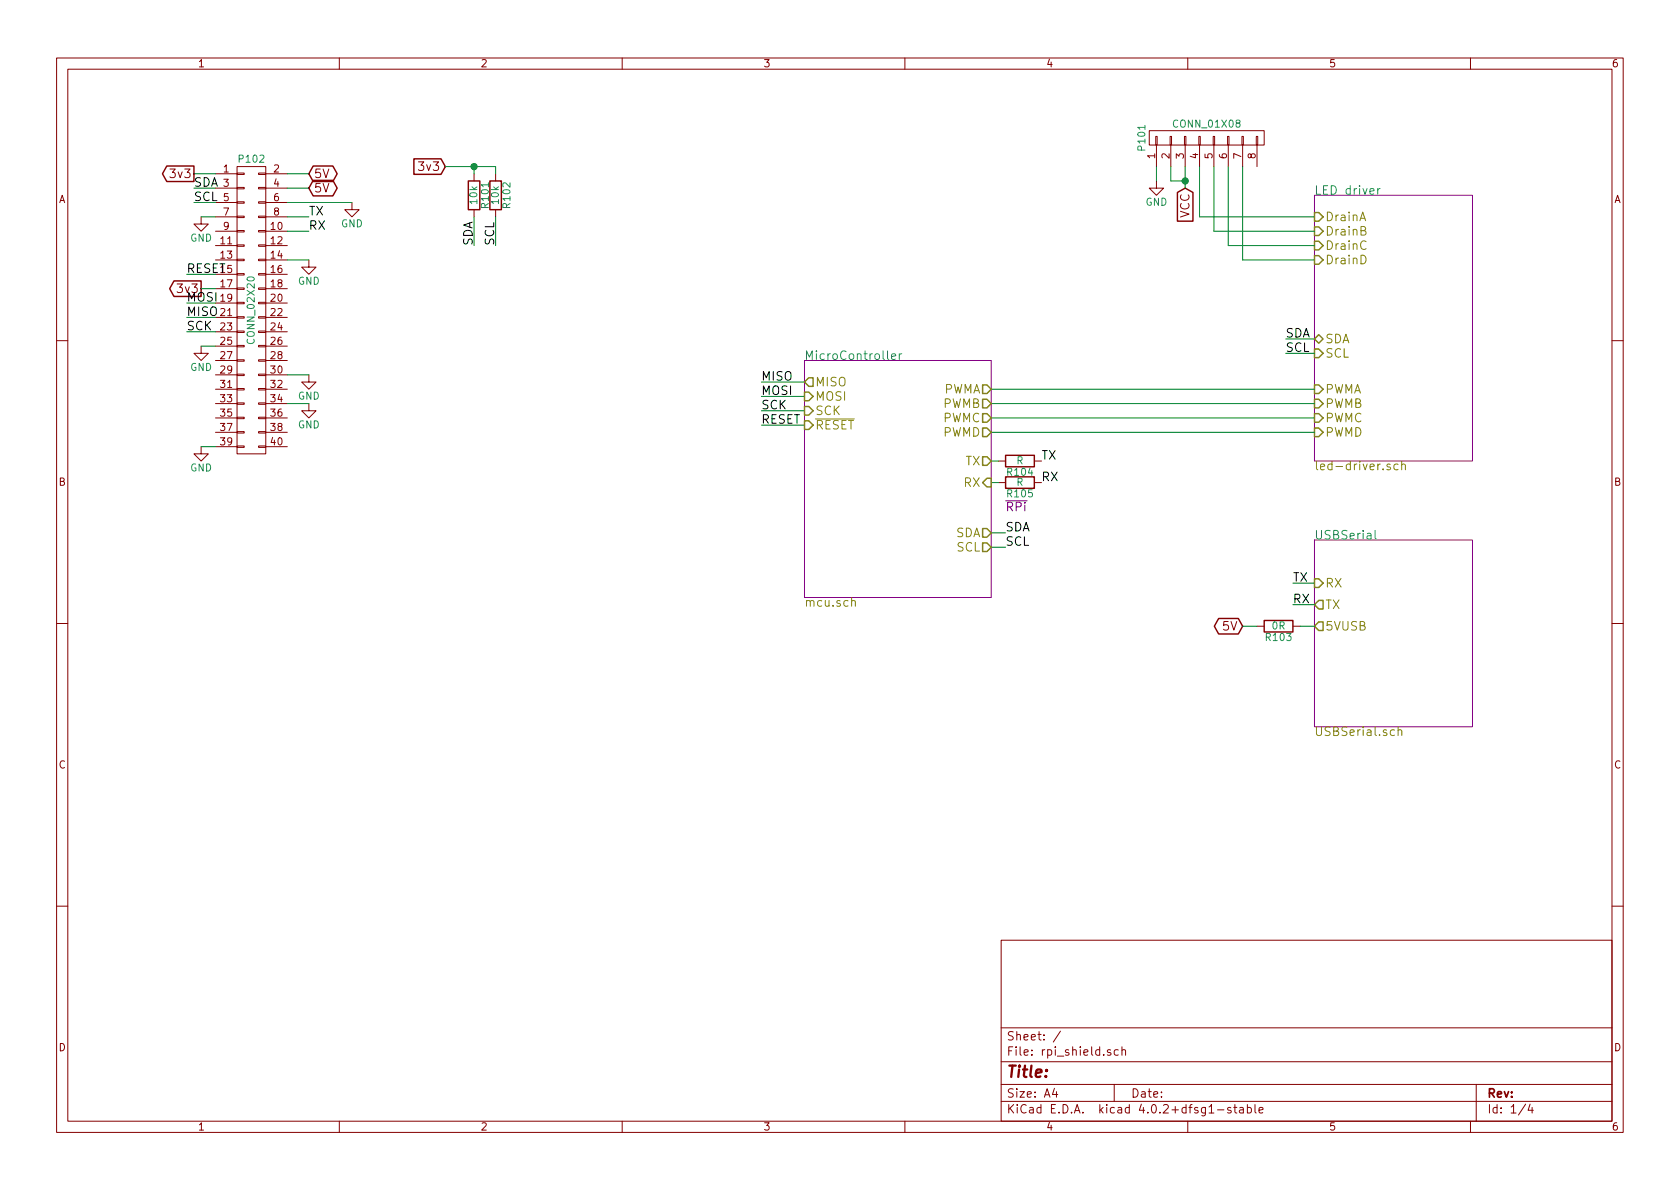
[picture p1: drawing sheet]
EESchema Schematic File Version 2
LIBS:rpi_shield-rescue
LIBS:power
LIBS:device
LIBS:transistors
LIBS:conn
LIBS:linear
LIBS:regul
LIBS:74xx
LIBS:cmos4000
LIBS:adc-dac
LIBS:memory
LIBS:xilinx
LIBS:microcontrollers
LIBS:dsp
LIBS:microchip
LIBS:analog_switches
LIBS:motorola
LIBS:texas
LIBS:intel
LIBS:audio
LIBS:interface
LIBS:digital-audio
LIBS:philips
LIBS:display
LIBS:cypress
LIBS:siliconi
LIBS:opto
LIBS:atmel
LIBS:contrib
LIBS:valves
LIBS:netl
LIBS:rpi_shield-cache
EELAYER 25 0
EELAYER END
$Descr A4 11693 8268
encoding utf-8
Sheet 1 4
Title ""
Date ""
Rev ""
Comp ""
Comment1 ""
Comment2 ""
Comment3 ""
Comment4 ""
$EndDescr
$Comp
L CONN_02X20 P102
U 1 1
P 1750 2150
F 0 "P102" H 1750 3200 50  0000 C CNN
F 1 "CONN_02X20" V 1750 2150 50  0000 C CNN
F 2 "Pin_Headers:Pin_Header_Straight_2x20" H 1750 1200 60  0001 C CNN
F 3 "" H 1750 1200 60  0000 C CNN
	1    1750 2150
	1    0    0    -1  
$EndComp
Text GLabel 1350 1200 0    60   Output ~ 0
3v3
Text GLabel 2150 1200 2    60   BiDi ~ 0
5V
Text GLabel 2150 1300 2    60   BiDi ~ 0
5V
Wire Wire Line
	2150 1300 2000 1300
Wire Wire Line
	2000 1200 2150 1200
Wire Wire Line
	1500 1200 1350 1200
$Comp
L GND #PWR01
U 1 1
P 2450 1400
F 0 "#PWR01" H 2450 1150 50  0001 C CNN
F 1 "GND" H 2450 1250 50  0000 C CNN
F 2 "" H 2450 1400 60  0000 C CNN
F 3 "" H 2450 1400 60  0000 C CNN
	1    2450 1400
	1    0    0    -1  
$EndComp
$Comp
L GND #PWR02
U 1 1
P 1400 1500
F 0 "#PWR02" H 1400 1250 50  0001 C CNN
F 1 "GND" H 1400 1350 50  0000 C CNN
F 2 "" H 1400 1500 60  0000 C CNN
F 3 "" H 1400 1500 60  0000 C CNN
	1    1400 1500
	1    0    0    -1  
$EndComp
Wire Wire Line
	1500 1500 1400 1500
Wire Wire Line
	2450 1400 2000 1400
$Comp
L GND #PWR03
U 1 1
P 2150 1800
F 0 "#PWR03" H 2150 1550 50  0001 C CNN
F 1 "GND" H 2150 1650 50  0000 C CNN
F 2 "" H 2150 1800 60  0000 C CNN
F 3 "" H 2150 1800 60  0000 C CNN
	1    2150 1800
	1    0    0    -1  
$EndComp
Wire Wire Line
	2150 1800 2000 1800
$Comp
L GND #PWR04
U 1 1
P 2150 2600
F 0 "#PWR04" H 2150 2350 50  0001 C CNN
F 1 "GND" H 2150 2450 50  0000 C CNN
F 2 "" H 2150 2600 60  0000 C CNN
F 3 "" H 2150 2600 60  0000 C CNN
	1    2150 2600
	1    0    0    -1  
$EndComp
Wire Wire Line
	2150 2600 2000 2600
$Comp
L GND #PWR05
U 1 1
P 2150 2800
F 0 "#PWR05" H 2150 2550 50  0001 C CNN
F 1 "GND" H 2150 2650 50  0000 C CNN
F 2 "" H 2150 2800 60  0000 C CNN
F 3 "" H 2150 2800 60  0000 C CNN
	1    2150 2800
	1    0    0    -1  
$EndComp
Wire Wire Line
	2150 2800 2000 2800
$Comp
L GND #PWR06
U 1 1
P 1400 3100
F 0 "#PWR06" H 1400 2850 50  0001 C CNN
F 1 "GND" H 1400 2950 50  0000 C CNN
F 2 "" H 1400 3100 60  0000 C CNN
F 3 "" H 1400 3100 60  0000 C CNN
	1    1400 3100
	1    0    0    -1  
$EndComp
Wire Wire Line
	1500 3100 1400 3100
$Comp
L GND #PWR07
U 1 1
P 1400 2400
F 0 "#PWR07" H 1400 2150 50  0001 C CNN
F 1 "GND" H 1400 2250 50  0000 C CNN
F 2 "" H 1400 2400 60  0000 C CNN
F 3 "" H 1400 2400 60  0000 C CNN
	1    1400 2400
	1    0    0    -1  
$EndComp
Wire Wire Line
	1500 2400 1400 2400
Text GLabel 1400 2000 0    60   Output ~ 0
3v3
Wire Wire Line
	1500 2000 1400 2000
Wire Wire Line
	1500 2300 1300 2300
Wire Wire Line
	1300 2200 1500 2200
Wire Wire Line
	1500 2100 1300 2100
Wire Wire Line
	1500 1900 1300 1900
$Sheet
S 9150 1350 1100 1850
U 566DAEE5
F0 "LED driver" 60
F1 "led-driver.sch" 60
F2 "SDA" B L 9150 2350 60 
F3 "SCL" I L 9150 2450 60 
F4 "DrainA" I L 9150 1500 60 
F5 "DrainB" I L 9150 1600 60 
F6 "DrainC" I L 9150 1700 60 
F7 "DrainD" I L 9150 1800 60 
F8 "PWMB" I L 9150 2800 60 
F9 "PWMA" I L 9150 2700 60 
F10 "PWMC" I L 9150 2900 60 
F11 "PWMD" I L 9150 3000 60 
$EndSheet
Wire Wire Line
	1500 1400 1350 1400
Wire Wire Line
	1350 1300 1500 1300
Wire Wire Line
	8950 2350 9150 2350
$Sheet
S 9150 3750 1100 1300
U 56ACA693
F0 "USBSerial" 60
F1 "USBSerial.sch" 60
F2 "TX" O L 9150 4200 60 
F3 "RX" I L 9150 4050 60 
F4 "5VUSB" O L 9150 4350 60 
$EndSheet
Wire Wire Line
	2000 1500 2150 1500
Wire Wire Line
	2150 1600 2000 1600
Wire Wire Line
	9150 4200 9000 4200
Wire Wire Line
	9000 4050 9150 4050
Text Label 2150 1500 0    60   ~ 0
TX
Text Label 2150 1600 0    60   ~ 0
RX
Text Label 9000 4050 0    60   ~ 0
TX
Text Label 9000 4200 0    60   ~ 0
RX
Text Label 1350 1300 0    60   ~ 0
SDA
Text Label 1350 1400 0    60   ~ 0
SCL
Text Label 8950 2350 0    60   ~ 0
SDA
Text Label 8950 2450 0    60   ~ 0
SCL
Text GLabel 8650 4350 0    60   BiDi ~ 0
5V
$Comp
L R R103
U 1 1
P 8900 4350
F 0 "R103" V 8980 4350 50  0000 C CNN
F 1 "0R" V 8900 4350 50  0000 C CNN
F 2 "netl:SMD_0603" V 8830 4350 30  0001 C CNN
F 3 "" H 8900 4350 30  0000 C CNN
	1    8900 4350
	0    1    1    0   
$EndComp
Wire Wire Line
	8650 4350 8750 4350
Wire Wire Line
	9050 4350 9150 4350
$Comp
L CONN_01X08 P101
U 1 1
P 8400 950
F 0 "P101" H 8400 1400 50  0000 C CNN
F 1 "CONN_01X08" V 8500 950 50  0000 C CNN
F 2 "Pin_Headers:Pin_Header_Straight_1x08" H 8400 950 60  0001 C CNN
F 3 "" H 8400 950 60  0000 C CNN
	1    8400 950 
	0    -1   -1   0   
$EndComp
$Comp
L GND #PWR08
U 1 1
P 8050 1250
F 0 "#PWR08" H 8050 1000 50  0001 C CNN
F 1 "GND" H 8050 1100 50  0000 C CNN
F 2 "" H 8050 1250 60  0000 C CNN
F 3 "" H 8050 1250 60  0000 C CNN
	1    8050 1250
	1    0    0    -1  
$EndComp
Text GLabel 8250 1300 3    60   Input ~ 0
VCC
Wire Wire Line
	8250 1150 8250 1300
Wire Wire Line
	8150 1150 8150 1250
Wire Wire Line
	8150 1250 8250 1250
Connection ~ 8250 1250
Wire Wire Line
	8050 1250 8050 1150
Wire Wire Line
	8350 1150 8350 1500
Wire Wire Line
	8350 1500 9150 1500
Wire Wire Line
	8450 1150 8450 1600
Wire Wire Line
	8450 1600 9150 1600
Wire Wire Line
	8550 1150 8550 1700
Wire Wire Line
	8550 1700 9150 1700
Wire Wire Line
	8650 1150 8650 1800
Wire Wire Line
	8650 1800 9150 1800
$Comp
L R R102
U 1 1
P 3450 1350
F 0 "R102" V 3530 1350 50  0000 C CNN
F 1 "10k" V 3450 1350 50  0000 C CNN
F 2 "netl:SMD_0603" V 3380 1350 30  0001 C CNN
F 3 "" H 3450 1350 30  0000 C CNN
	1    3450 1350
	1    0    0    -1  
$EndComp
$Comp
L R R101
U 1 1
P 3300 1350
F 0 "R101" V 3380 1350 50  0000 C CNN
F 1 "10k" V 3300 1350 50  0000 C CNN
F 2 "netl:SMD_0603" V 3230 1350 30  0001 C CNN
F 3 "" H 3300 1350 30  0000 C CNN
	1    3300 1350
	1    0    0    -1  
$EndComp
Wire Wire Line
	3300 1700 3300 1500
Wire Wire Line
	3450 1500 3450 1700
Text GLabel 3100 1150 0    60   Input ~ 0
3v3
Wire Wire Line
	3100 1150 3450 1150
Wire Wire Line
	3450 1150 3450 1200
Wire Wire Line
	3300 1200 3300 1150
Connection ~ 3300 1150
Wire Wire Line
	6900 2700 9150 2700
Wire Wire Line
	9150 2800 6900 2800
Wire Wire Line
	6900 2900 9150 2900
Wire Wire Line
	9150 3000 6900 3000
$Comp
L R R104
U 1 1
P 7100 3200
F 0 "R104" V 7180 3200 50  0000 C CNN
F 1 "R" V 7100 3200 50  0000 C CNN
F 2 "netl:SMD_0603" V 7030 3200 50  0001 C CNN
F 3 "" H 7100 3200 50  0000 C CNN
	1    7100 3200
	0    1    1    0   
$EndComp
$Comp
L R R105
U 1 1
P 7100 3350
F 0 "R105" V 7180 3350 50  0000 C CNN
F 1 "R" V 7100 3350 50  0000 C CNN
F 2 "netl:SMD_0603" V 7030 3350 50  0001 C CNN
F 3 "" H 7100 3350 50  0000 C CNN
	1    7100 3350
	0    1    1    0   
$EndComp
Wire Wire Line
	6950 3200 6900 3200
Wire Wire Line
	6900 3350 6950 3350
Text Label 7250 3350 0    60   ~ 0
RX
Text Label 7250 3200 0    60   ~ 0
TX
Text Notes 7000 3550 0    60   ~ 0
~RPi
Text Label 7000 3700 0    60   ~ 0
SDA
Wire Wire Line
	6900 3700 7000 3700
Wire Wire Line
	6900 3800 7000 3800
Text Label 7000 3800 0    60   ~ 0
SCL
Text Label 3300 1700 1    60   ~ 0
SDA
Text Label 3450 1700 1    60   ~ 0
SCL
Wire Wire Line
	9150 2450 8950 2450
Text Label 1300 2100 0    60   ~ 0
MOSI
Text Label 1300 2200 0    60   ~ 0
MISO
Text Label 1300 2300 0    60   ~ 0
SCK
Text Label 1300 1900 0    60   ~ 0
RESET
Wire Wire Line
	5600 2650 5300 2650
Wire Wire Line
	5600 2750 5300 2750
Wire Wire Line
	5600 2850 5300 2850
Wire Wire Line
	5600 2950 5300 2950
Text Label 5300 2950 0    60   ~ 0
RESET
Text Label 5300 2750 0    60   ~ 0
MOSI
Text Label 5300 2650 0    60   ~ 0
MISO
Text Label 5300 2850 0    60   ~ 0
SCK
$Sheet
S 5600 2500 1300 1650
U 570D51C9
F0 "MicroController" 60
F1 "mcu.sch" 60
F2 "PWMA" O R 6900 2700 60 
F3 "PWMB" O R 6900 2800 60 
F4 "PWMC" O R 6900 2900 60 
F5 "PWMD" O R 6900 3000 60 
F6 "TX" O R 6900 3200 60 
F7 "RX" I R 6900 3350 60 
F8 "~RESET" I L 5600 2950 60 
F9 "MISO" O L 5600 2650 60 
F10 "MOSI" I L 5600 2750 60 
F11 "SCK" I L 5600 2850 60 
F12 "SDA" O R 6900 3700 60 
F13 "SCL" O R 6900 3800 60 
$EndSheet
$EndSCHEMATC
